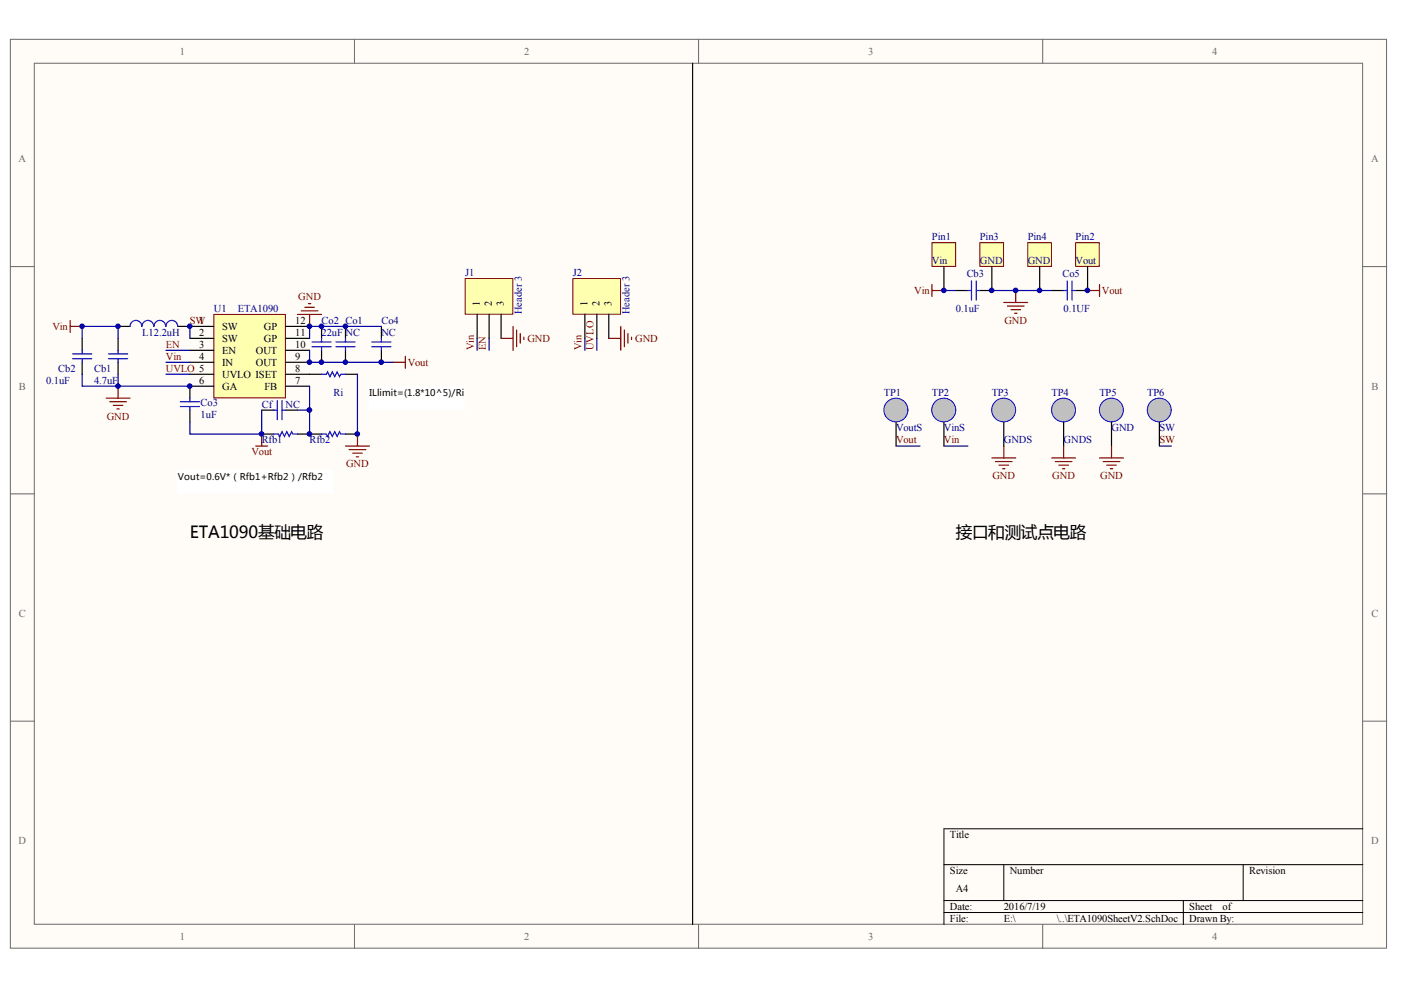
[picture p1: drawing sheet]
<svg xmlns="http://www.w3.org/2000/svg" width="297mm" height="210mm" viewBox="0 0 297 210" stroke-linecap="round" stroke-linejoin="round" font-family="sans-serif">
<g fill="#fffcf8" stroke="#696969" stroke-width=".21">
<path d="M2.2 8.3h291.8v192.7h-291.8z"/>
<path d="M7.3 13.4h281.6v182.6h-281.6z"/>
</g>
<path d="M75.2 8.3v5.1M148.1 8.3v5.1M221.1 8.3v5.1M2.2 56.5h5.1M289 56.5h5M2.2 104.7h5.1M289 104.7h5M2.2 152.9h5.1M289 152.9h5M75.2 196v5.1M148.1 196v5.1M221.1 196v5.1" fill="none" stroke="#696969" stroke-width=".21"/>
<path d="M289 175.7h-88.9v20.3M200.1 183.3h88.9M200.1 190.9h88.9M200.1 193.5h88.9M212.8 183.3v7.6M250.9 190.9v5.1M263.6 183.3v7.6" fill="none" stroke="#000" stroke-width=".21"/>
<path d="M45.3 66.7h15.2v17.7h-15.2z" fill="#ffffb0" stroke="#800000" stroke-width=".21"/>
<g fill="none" stroke="#000" stroke-width=".25">
<path d="M17.4 71.7v2.6M17.4 76.8v2.5M25 69.2h2.6M25 71.7v2.6M25 76.8v2.5M37.7 69.2h7.6M40.3 71.7h5M40.3 74.3h5M40.3 76.8h5M40.3 79.3h5M60.6 69.2h5M60.6 71.7h5"/>
<path d="M60.6 74.3h5M60.6 76.8h5M60.6 79.3h5M68.2 69.2v2.5M68.2 74.3v2.5M73.3 69.2v2.5M73.3 74.3v2.5M40.3 81.9h5M55.5 92h2.5M55.5 87h2.5M60.6 81.9h5M60.6 87h2.5"/>
<path d="M63.1 92h5.1M73.3 92h2.5"/>
</g>
<g fill="none" stroke="#00f" stroke-width=".25">
<path d="M15.4 75h4.1M15.4 76.1h4.1M17.4 74.3v.7M17.4 76.1v.7M23 75h4.1M23 76.1h4.1M25 74.3v.7M25 76.1v.7M30.1 69.2a1.24 1.24 0 0 0-1.3-1.3 1.24 1.24 0 0 0-1.2 1.3M32.6 69.2a1.24 1.24 0 0 0-1.2-1.3 1.24 1.24 0 0 0-1.3 1.3M35.1 69.2a1.24 1.24 0 0 0-1.2-1.3 1.24 1.24 0 0 0-1.3 1.3M37.7 69.2a1.24 1.24 0 0 0-1.3-1.3 1.24 1.24 0 0 0-1.2 1.3"/>
<path d="M66.1 72.5h4.1M66.1 73.5h4.1M68.2 71.7v.8M68.2 73.5v.8M71.2 72.5h4.1M71.2 73.5h4.1M73.3 71.7v.8M73.3 73.5v.8M58 92h1l.3 .5 .5-1 .5 1 .5-1 .5 1 .5-1 .3 .5h1M58 87h.8M58.8 84.9v4.1M59.8 84.9v4.1"/>
<path d="M59.8 87h.8M68.2 92h1l.2 .5 .6-1 .5 1 .5-1 .5 1 .5-1 .2 .5h1.1"/>
</g>
<g fill="none" stroke="#800000" stroke-width=".25">
<path d="M14.9 67.9v2.6M14.9 69.2h2.5M63.1 66.7h5.1M63.9 65.9h3.5M64.6 65.1h2.1M65.4 64.4h.5M65.6 66.7v2.5M83.4 76.8h2.5M85.9 75.5v2.6M22.5 84.4h5.1M23.3 85.2h3.5M24 85.9h2"/>
<path d="M24.8 86.7h.5M25 81.9v2.5M73.3 94.6h5M74 95.3h3.6M74.8 96.1h2M75.5 96.8h.5M75.8 92v2.6"/>
</g>
<path d="M17.4 71.7v-2.5h7.6v2.5M35.2 76.8h5.1M35.2 74.3h5.1M40.3 69.2v2.5M65.6 74.3v2.5h17.8" fill="none" stroke="#000080" stroke-width=".25"/>
<path d="M98.6 59.1h10.1v7.5h-10.1z" fill="#ffffb0" stroke="#800000" stroke-width=".21"/>
<path d="M65.6 79.3h2.6M73.3 79.3h2.5M101.2 66.7v5M103.7 66.7v5M106.2 66.7v5M40.3 81.9v2.5M40.3 87v2.5" fill="none" stroke="#000" stroke-width=".25"/>
<path d="M106.2 71.7h2.6M108.8 69.2v5.1M109.5 70v3.5M110.3 70.7v2.1M111.1 71.5v.5M54.2 94.6h2.6M55.5 92v2.6" fill="none" stroke="#800000" stroke-width=".25"/>
<path d="M17.4 79.3v2.6h7.6v-2.6M35.2 79.3h5.1M75.8 79.3v12.7M101.2 71.7v2.6M103.7 71.7v2.6M25 81.9h15.3M55.5 87v5h-15.2v-2.5M63.1 87h2.5M65.6 81.9v10.1" fill="none" stroke="#000080" stroke-width=".25"/>
<path d="M68.2 79.3h1l.2-.5 .6 1.1 .5-1.1 .5 1.1 .5-1.1 .5 1.1 .2-.6h1.1M38.2 85.2h4.1M38.2 86.2h4.1M40.3 84.4v.8M40.3 86.2v.8" fill="none" stroke="#00f" stroke-width=".25"/>
<path d="M121.5 59.1h10.1v7.5h-10.1z" fill="#ffffb0" stroke="#800000" stroke-width=".21"/>
<path d="M80.9 69.2v2.5M80.9 74.3v2.5M124 66.7v5M126.5 66.7v5M129.1 66.7v5" fill="none" stroke="#000" stroke-width=".25"/>
<path d="M129.1 71.7h2.5M131.6 69.2v5.1M132.4 70v3.5M133.1 70.7v2.1M133.9 71.5v.5" fill="none" stroke="#800000" stroke-width=".25"/>
<path d="M80.9 69.2h-15.3v2.5M124 71.7v2.6M126.5 71.7v2.6" fill="none" stroke="#000080" stroke-width=".25"/>
<path d="M78.8 72.5h4.1M78.8 73.5h4.1M80.9 71.7v.8M80.9 73.5v.8" fill="none" stroke="#00f" stroke-width=".25"/>
<circle cx="190" cy="86.9" r="2.53" fill="#c0c0c0" stroke="#00f" stroke-width=".21"/>
<path d="M190 89.5v5.1" fill="none" stroke="#000" stroke-width=".25"/>
<circle cx="200.1" cy="86.9" r="2.53" fill="#c0c0c0" stroke="#00f" stroke-width=".21"/>
<path d="M200.1 89.5v5.1" fill="none" stroke="#000" stroke-width=".25"/>
<circle cx="212.8" cy="86.9" r="2.53" fill="#c0c0c0" stroke="#00f" stroke-width=".21"/>
<path d="M212.8 89.5v5.1" fill="none" stroke="#000" stroke-width=".25"/>
<circle cx="225.5" cy="86.9" r="2.53" fill="#c0c0c0" stroke="#00f" stroke-width=".21"/>
<path d="M225.5 89.5v5.1" fill="none" stroke="#000" stroke-width=".25"/>
<circle cx="235.6" cy="86.9" r="2.53" fill="#c0c0c0" stroke="#00f" stroke-width=".21"/>
<path d="M235.7 89.5v5.1" fill="none" stroke="#000" stroke-width=".25"/>
<circle cx="245.8" cy="86.9" r="2.53" fill="#c0c0c0" stroke="#00f" stroke-width=".21"/>
<path d="M245.8 89.5v5.1" fill="none" stroke="#000" stroke-width=".25"/>
<g fill="none" stroke="#800000" stroke-width=".25">
<path d="M210.3 97.1h5.1M211 97.9h3.6M211.8 98.6h2M212.6 99.4h.5M212.8 94.6v2.5M223 97.1h5M223.7 97.9h3.6M224.5 98.6h2M225.3 99.4h.5M225.5 94.6v2.5M233.1 97.1h5.1M233.9 97.9h3.5"/>
<path d="M234.6 98.6h2.1M235.4 99.4h.5M235.7 94.6v2.5"/>
</g>
<path d="M190 94.6h5.1M200.1 94.6h5.1M245.8 94.6h2.5" fill="none" stroke="#000080" stroke-width=".25"/>
<path d="M197.6 51.5h5v5h-5z" fill="#ffffb0" stroke="#800000" stroke-width=".21"/>
<path d="M200.1 56.5v5.1" fill="none" stroke="#000" stroke-width=".25"/>
<path d="M228 51.5h5.1v5h-5.1z" fill="#ffffb0" stroke="#800000" stroke-width=".21"/>
<path d="M230.6 56.5v5.1" fill="none" stroke="#000" stroke-width=".25"/>
<path d="M207.7 51.5h5.1v5h-5.1z" fill="#ffffb0" stroke="#800000" stroke-width=".21"/>
<path d="M210.3 56.5v5.1" fill="none" stroke="#000" stroke-width=".25"/>
<path d="M217.9 51.5h5v5h-5z" fill="#ffffb0" stroke="#800000" stroke-width=".21"/>
<path d="M220.4 56.5v5.1M202.7 61.6h2.5M207.7 61.6h2.6M223 61.6h2.5M228 61.6h2.6" fill="none" stroke="#000" stroke-width=".25"/>
<path d="M206 59.6v4M207 59.6v4M226.3 59.6v4M227.3 59.6v4M205.2 61.6h.8M207 61.6h.7M225.5 61.6h.8M227.3 61.6h.7" fill="none" stroke="#00f" stroke-width=".25"/>
<path d="M200.1 61.6h2.6M210.3 61.6h12.7" fill="none" stroke="#000080" stroke-width=".25"/>
<path d="M197.6 60.3v2.6M197.6 61.6h2.5M212.8 64.1h5.1M213.6 64.9h3.5M214.3 65.7h2.1M215.1 66.4h.5M215.4 61.6v2.5M230.6 61.6h2.5M233.1 60.3v2.6" fill="none" stroke="#800000" stroke-width=".25"/>
<path d="M146.8 13.4v182.6" fill="none" stroke="#080d02" stroke-width=".25"/>
<g fill="#fff" stroke="#fff" stroke-width=".21">
<path d="M37.7 99.6h33v5.1h-33z"/>
<path d="M78.3 81.9h20.3v5h-20.3z"/>
</g>
<g fill="#000080" stroke="#000080" stroke-width=".21">
<circle cx="17.4" cy="69.2" r=".48"/>
<circle cx="25" cy="81.9" r=".48"/>
<circle cx="25" cy="69.2" r=".48"/>
<circle cx="40.2" cy="81.9" r=".49"/>
<circle cx="40.2" cy="69.2" r=".49"/>
<circle cx="55.5" cy="92" r=".49"/>
<circle cx="65.6" cy="92" r=".49"/>
<circle cx="65.6" cy="86.9" r=".49"/>
<circle cx="65.6" cy="76.8" r=".49"/>
<circle cx="65.6" cy="69.2" r=".49"/>
<circle cx="68.2" cy="76.8" r=".48"/>
<circle cx="68.1" cy="69.2" r=".48"/>
<circle cx="73.2" cy="76.8" r=".48"/>
<circle cx="73.2" cy="69.2" r=".48"/>
<circle cx="75.8" cy="92" r=".49"/>
<circle cx="80.8" cy="76.8" r=".49"/>
<circle cx="200.1" cy="61.6" r=".48"/>
<circle cx="210.3" cy="61.6" r=".49"/>
<circle cx="215.3" cy="61.6" r=".49"/>
<circle cx="220.4" cy="61.6" r=".49"/>
<circle cx="230.6" cy="61.6" r=".49"/>
</g>
<g font-size="3.5">
<text x="40.3" y="114.1">ETA1090基础电路</text>
<text x="202.7" y="114.1">接口和测试点电路</text>
</g>
<g font-size="2.2" fill="#696969">
<text x="38.2" y="11.6">1</text>
<text x="111.1" y="11.6">2</text>
<text x="184.1" y="11.6">3</text>
<text x="257" y="11.6">4</text>
<text x="3.9" y="34.4">A</text>
<text x="290.7" y="34.4">A</text>
<text x="4" y="82.6">B</text>
<text x="290.8" y="82.6">B</text>
<text x="4" y="130.8">C</text>
<text x="290.8" y="130.8">C</text>
<text x="3.9" y="179">D</text>
<text x="290.7" y="179">D</text>
<text x="38.2" y="199.3">1</text>
<text x="111.1" y="199.3">2</text>
<text x="184.1" y="199.3">3</text>
<text x="257" y="199.3">4</text>
</g>
<g font-size="2.2" fill="#000080">
<text x="197.6" y="50.9">Pin1</text>
<text x="207.7" y="50.9">Pin3</text>
<text x="217.9" y="50.9">Pin4</text>
<text x="228" y="50.9">Pin2</text>
<text x="98.6" y="58.5">J1</text>
<text x="121.5" y="58.5">J2</text>
<text x="197.6" y="56">Vin</text>
<text x="205" y="58.8">Cb3</text>
<text x="207.7" y="56">GND</text>
<text x="217.9" y="56">GND</text>
<text x="225.3" y="58.8">Co5</text>
<text x="228" y="56">Vout</text>
<text x="30.1" y="71.2">L12.2uH</text>
<text x="45.3" y="66.1">U1</text>
<text x="50.4" y="66.1">ETA1090</text>
<text x="68.2" y="68.7">Co2 Co1</text>
<text x="68.2" y="71.2">22uF NC</text>
<text x="80.9" y="68.7">Co4</text>
<text x="80.9" y="71.2">NC</text>
<text x="110.6" y="66.7" transform="rotate(-90 110.6 66.7)">Header 3</text>
<text x="133.5" y="66.7" transform="rotate(-90 133.5 66.7)">Header 3</text>
<text x="202.7" y="66.1">0.1uF</text>
<text x="225.5" y="66.1">0.1UF</text>
<text x="9.8" y="81.3">0.1uF</text>
<text x="12.3" y="78.8">Cb2</text>
<text x="20" y="81.3">4.7uF</text>
<text x="20" y="78.8">Cb1</text>
<text x="70.7" y="83.9">Ri</text>
<text x="187.4" y="83.9">TP1</text>
<text x="197.6" y="83.9">TP2</text>
<text x="210.3" y="83.9">TP3</text>
<text x="222.9" y="83.9">TP4</text>
<text x="233.1" y="83.9">TP5</text>
<text x="243.2" y="83.9">TP6</text>
<text x="42.5" y="86.2">Co3</text>
<text x="42.5" y="88.7">1uF</text>
<text x="55.5" y="86.4">Cf</text>
<text x="60.6" y="86.4">NC</text>
<text x="55.5" y="94">Rfb1</text>
<text x="65.6" y="94">Rfb2</text>
<text x="190" y="91.5">VoutS</text>
<text x="200.1" y="91.5">VinS</text>
<text x="212.8" y="94">GNDS</text>
<text x="225.5" y="94">GNDS</text>
<text x="235.7" y="91.5">GND</text>
<text x="245.8" y="91.5">SW</text>
</g>
<g font-size="2.2" fill="#800000">
<text x="63.2" y="63.6">GND</text>
<text x="193.8" y="62.3">Vin</text>
<text x="233.6" y="62.3">Vout</text>
<text x="11.1" y="69.9">Vin</text>
<text x="40.3" y="68.7">SW</text>
<text x="212.9" y="68.7">GND</text>
<text x="35.2" y="76.3">Vin</text>
<text x="35.2" y="73.7">EN</text>
<text x="86.4" y="77.5">Vout</text>
<text x="100.5" y="74.3" transform="rotate(-90 100.5 74.3)">Vin</text>
<text x="103" y="74.3" transform="rotate(-90 103 74.3)">EN</text>
<text x="111.8" y="72.5">GND</text>
<text x="123.3" y="74.3" transform="rotate(-90 123.3 74.3)">Vin</text>
<text x="125.8" y="74.3" transform="rotate(-90 125.8 74.3)">UVLO</text>
<text x="134.7" y="72.5">GND</text>
<text x="35.2" y="78.8">UVLO 5</text>
<text x="22.6" y="88.9">GND</text>
<text x="190" y="94">Vout</text>
<text x="200.1" y="94">Vin</text>
<text x="245.8" y="94">SW</text>
<text x="53.3" y="96.6">Vout</text>
<text x="73.4" y="99.1">GND</text>
<text x="210.4" y="101.6">GND</text>
<text x="223.1" y="101.6">GND</text>
<text x="233.3" y="101.6">GND</text>
</g>
<g font-size="2.2">
<text x="101.7" y="64.9" transform="rotate(-90 101.7 64.9)">1</text>
<text x="104.3" y="64.9" transform="rotate(-90 104.3 64.9)">2</text>
<text x="106.8" y="64.9" transform="rotate(-90 106.8 64.9)">3</text>
<text x="124.6" y="64.9" transform="rotate(-90 124.6 64.9)">1</text>
<text x="127.1" y="64.9" transform="rotate(-90 127.1 64.9)">2</text>
<text x="129.6" y="64.9" transform="rotate(-90 129.6 64.9)">3</text>
<text x="42.2" y="68.7">1</text>
<text x="42.2" y="71.2">2</text>
<text x="47.1" y="69.9">SW</text>
<text x="56" y="69.9">GP</text>
<text x="62.6" y="68.7">12</text>
<text x="62.6" y="71.2">11</text>
<text x="42.2" y="73.7">3</text>
<text x="42.2" y="76.3">4</text>
<text x="47.1" y="72.5">SW</text>
<text x="47.1" y="75">EN</text>
<text x="47.1" y="77.5">IN</text>
<text x="54.3" y="75">OUT</text>
<text x="54.3" y="77.5">OUT</text>
<text x="56" y="72.5">GP</text>
<text x="62.6" y="73.7">10</text>
<text x="62.6" y="76.3">9</text>
<text x="42.2" y="81.3">6</text>
<text x="47.1" y="80.1">UVLO ISET</text>
<text x="47.1" y="82.6">GA</text>
<text x="56.1" y="82.6">FB</text>
<text x="62.6" y="78.8">8</text>
<text x="62.6" y="81.3">7</text>
<text x="201.4" y="177.7">Title</text>
<text x="201.4" y="185.3">Size</text>
<text x="214.1" y="185.3">Number</text>
<text x="264.8" y="185.3">Revision</text>
<text x="202.7" y="189.1">A4</text>
<text x="201.4" y="192.9">Date:</text>
<text x="201.4" y="195.5">File:</text>
<text x="212.8" y="192.9">2016/7/19</text>
<text x="212.8" y="195.5">E:\</text>
<text x="224.1" y="195.5">\..\ETA1090SheetV2.SchDoc</text>
<text x="252.2" y="192.9">Sheet</text>
<text x="252.2" y="195.5">Drawn By:</text>
<text x="259.2" y="192.9">of</text>
</g>
<g font-size="2">
<text x="78.3" y="84">ILlimit=(1.8*10^5)/Ri</text>
<text x="37.7" y="101.7">Vout=0.6V*（Rfb1+Rfb2）/Rfb2</text>
</g>
</svg>
